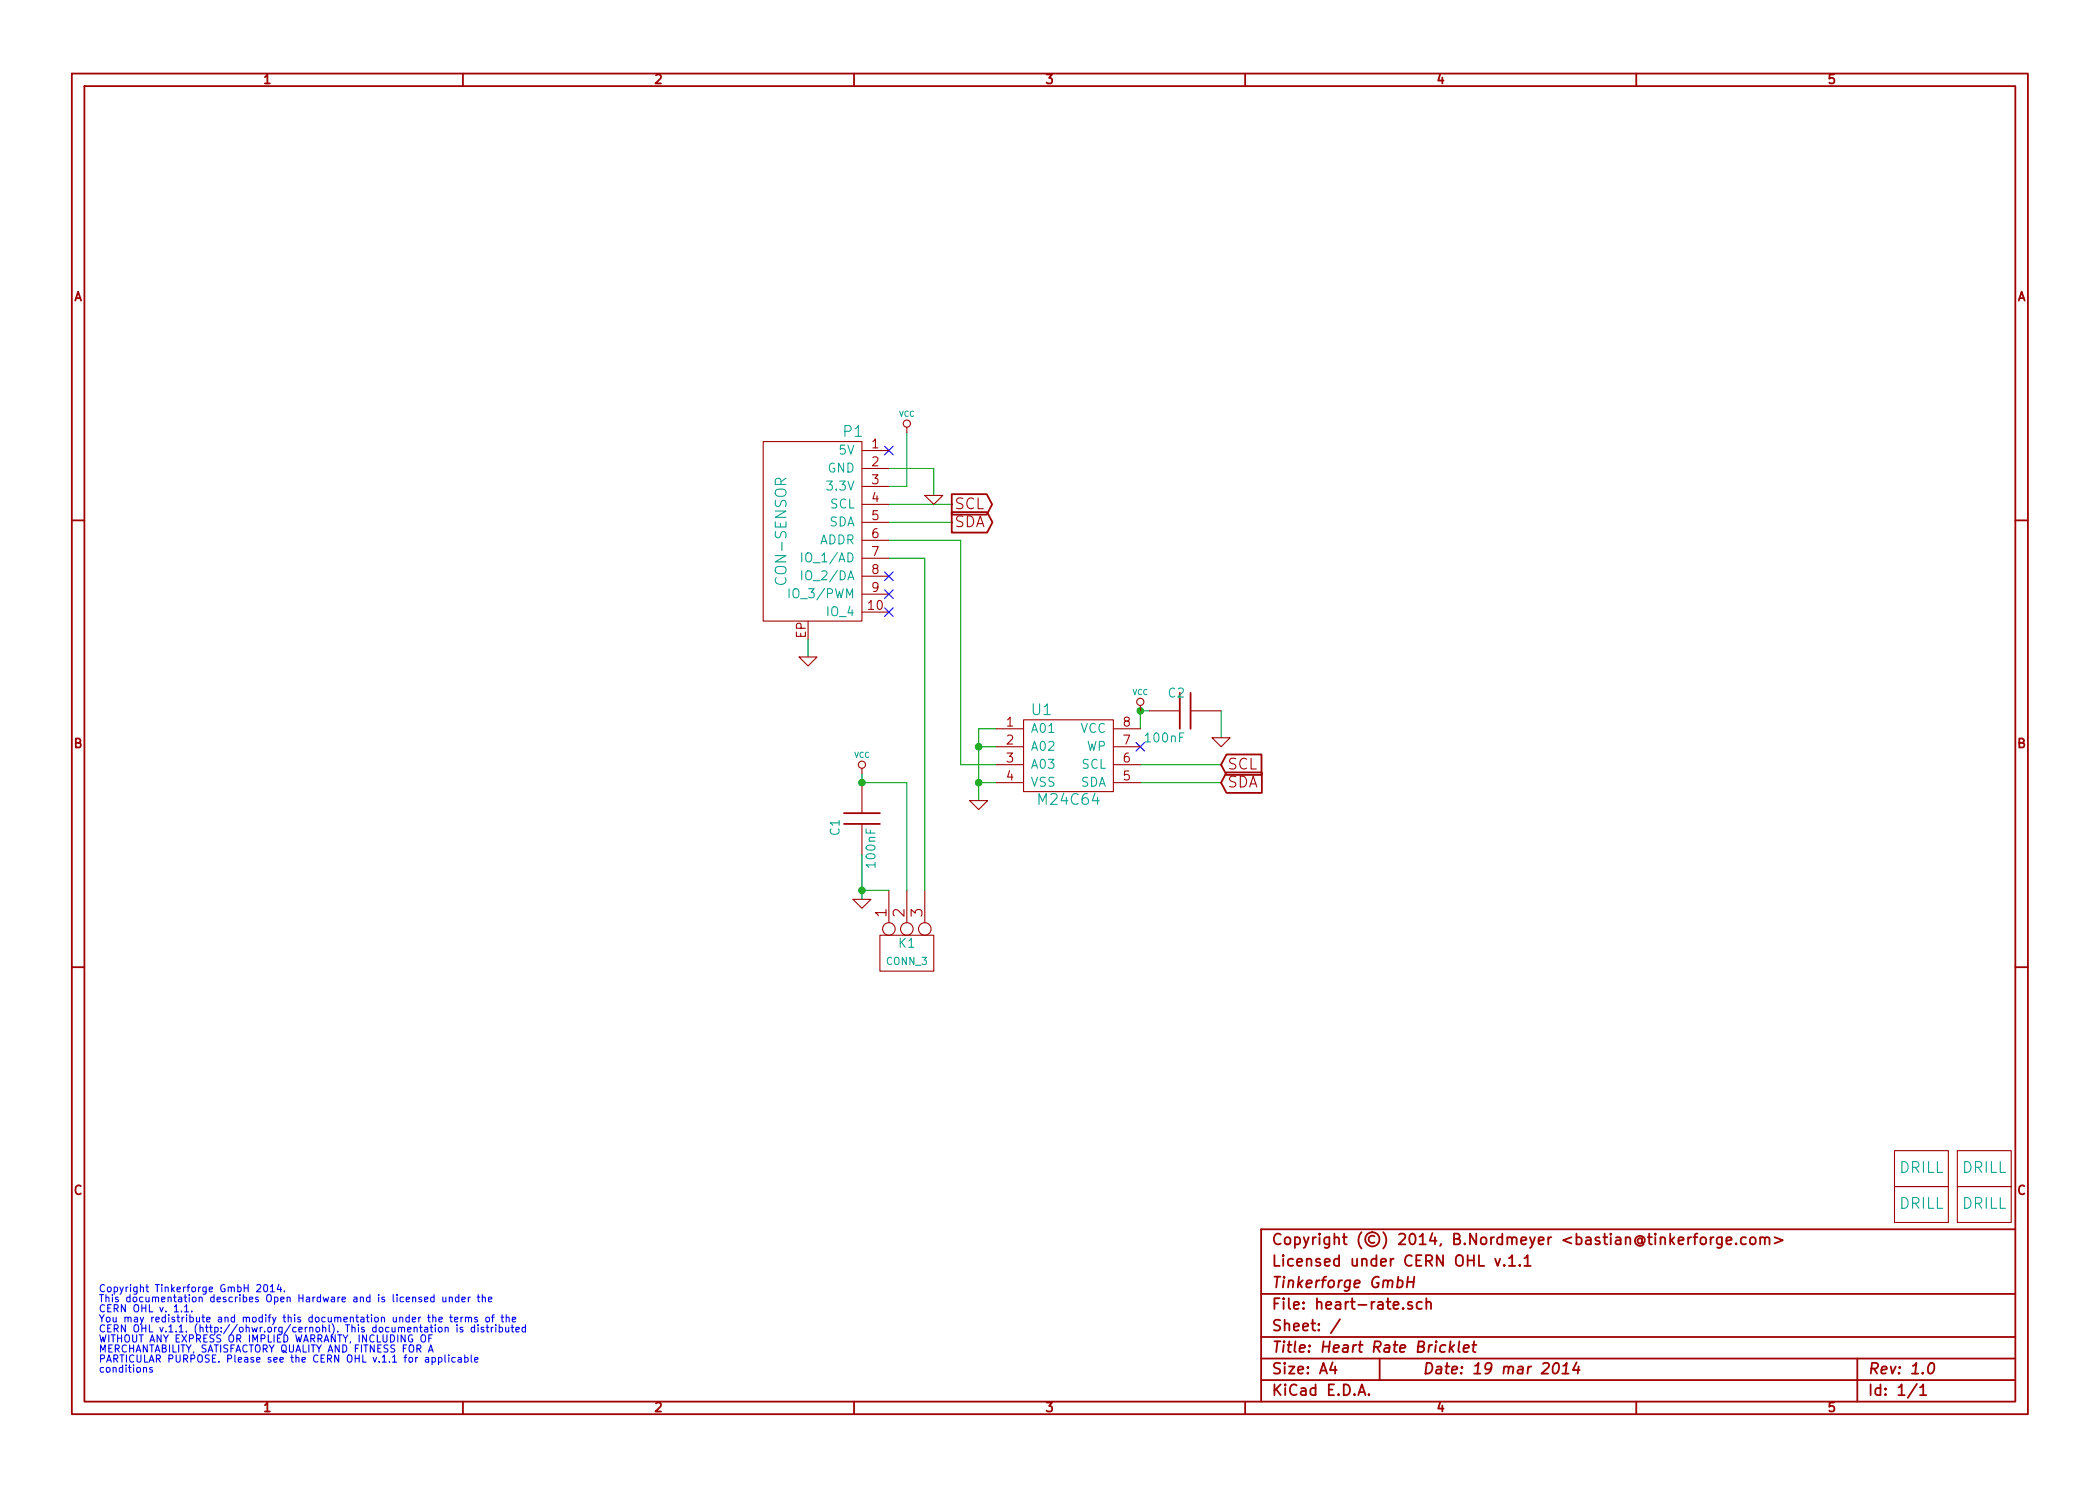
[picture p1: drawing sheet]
<svg xmlns="http://www.w3.org/2000/svg" width="297mm" height="210mm" viewBox="0 0 297 210" stroke-linecap="round" stroke-linejoin="round" font-family="sans-serif">
<g fill="none" stroke="#a00000" stroke-width=".25">
<path d="M10.2 10.4h276.6v189.7h-276.6zM11.9 12.2h273.2v186.1h-273.2zM65.5 10.4v1.8M120.8 10.4v1.8M176.1 10.4v1.8M231.4 10.4v1.8M10.2 73.6h1.7M134.6 72.5h5l.8 1.4-.8 1.5h-5zM134.6 69.9h5l.7 1.5-.7 1.4h-5zM285.1 73.6h1.7M166.9 98v5.1M168.4 98v5.1"/>
<path d="M119.4 115.1h5.1M119.4 116.6h5.1M173.5 109.3h5v2.9h-5l-.8-1.5zM173.5 106.8h4.9v2.8h-4.9l-.8-1.4zM10.2 136.8h1.7M285.1 136.8h1.7M211.5 178.1l.3 1 .4-1M212.8 179h.1l-.1 .1-.1-.1h.1v.1M213.4 178l.5-.4v1.5M213.4 179.1h.9M215 179v.1l-.1-.1h.1v.1M215.6 178l.5-.4v1.5"/>
<path d="M215.6 179.1h.9M239.2 175.1h-.3l-.1 .3M239.5 175.1h.6M240.1 174.5l-.3 .1-.1 .2v1.3M240.6 175.2a.42 .42 0 0 1 .4-.2 .42 .42 0 0 1 .3 .4v.4a.43 .43 0 0 1-.4 .3 .43 .43 0 0 1-.4-.3zM242 175.1v1M242.4 175.1h-.3l-.1 .3M243.6 175.1v1.2a.43 .43 0 0 1-.7 .2M243.6 175.1a.48 .48 0 0 0-.7 .1l-.1 .6a.48 .48 0 0 0 .8 .2M244.2 175.6l.7-.2v-.3h-.5l-.2 .2 .1 .7 .1 .1 .5-.1M245.6 175.9v.1v.1l-.1-.1 .1-.1v.2M247 175.1a.48 .48 0 0 0-.7 .1l-.1 .6a.48 .48 0 0 0 .8 .2"/>
<path d="M247.6 175.2a.42 .42 0 0 1 .4-.2 .42 .42 0 0 1 .3 .4v.4a.43 .43 0 0 1-.4 .3 .43 .43 0 0 1-.4-.3zM249 175.2a.38 .38 0 0 1 .6 .1v.8M249 175.1v1M249.6 175.3a.35 .35 0 0 1 .4-.3 .35 .35 0 0 1 .3 .3v.8M251 175.1l1.2 .4-1.2 .4M285.1 173.9h-106.7v24.4M65.5 198.3v1.8M120.8 198.3v1.8M176.1 198.3v1.8M178.4 183.1h106.7M178.4 189.2h106.7M178.4 195.3h106.7"/>
<path d="M178.4 192.2h106.7M188.5 192.8l-.4 1h1M188.8 193.3v1.1M189.5 186.7l-1.3 1.9M192.1 197.4l.5-1.5 .5 1.5M192.3 197h.7M193.6 197.3h.1l-.1 .1-.1-.1h.1v.1M195.1 192.2v3.1M197.7 181.2l.2-.1 .4 .1 .1 .3v.4a.52 .52 0 0 1-.8 .2M198.5 185.1h.1l-.1 .1-.1-.1h.1v.1M199.1 181.4h.9M199.2 180.6l-.2 1.6"/>
<path d="M199.7 184.3l-.3-.1-.3 .2 .1 .2 .5 .2 .1 .1-.1 .2-.1 .1-.5-.1M200.1 180.6l-.2 1.6M201.1 184.3a.48 .48 0 0 0-.6 0l-.1 .6a.48 .48 0 0 0 .7 .2M201.8 184.3a.38 .38 0 0 1 .6 .1v.8M201.8 183.7v1.5M204.5 190.4a.51 .51 0 0 0-.8 .2v.6a.53 .53 0 0 0 .7 0M205.2 189.8l-.2 1.5M205.2 190.7l.4 .6M205.7 190.3l-.6 .6M206.4 189.8l-.1 1.3 .2 .2M207 190.8l.8-.1-.1-.3-.1-.1-.5 .1-.1 .7 .2 .2 .4-.1M208.3 190.3h.5"/>
<path d="M208.5 189.8l-.1 1.3v.1l.3 .1M219.9 193a.35 .35 0 0 1 .3-.2 .35 .35 0 0 1 .3 .3 .87 .87 0 0 1-.6 1.3l-.1-.1a1.14 1.14 0 0 1 .1-1.3zM221 194.4h.9M221.1 193.3l.5-.5-.2 1.6M223 192.8l-.5 1h.9M223.3 193.3l-.1 1.1M231.4 198.3v1.8M262.7 192.2v6.1M271.1 195.8l-1.3 2M271.6 196.3l.4-.4v1.5M271.6 197.4h.9M272.9 193a.35 .35 0 0 1 .4-.2 .35 .35 0 0 1 .3 .3 .87 .87 0 0 1-.6 1.3l-.2-.1a1.14 1.14 0 0 1 .1-1.3z"/>
</g>
<g fill="none" stroke="#00f" stroke-width=".15">
<path d="M21.5 193.5h-.2l-.1 .1 .1 .2 .2 .1v.2h-.3M26.1 184.9l.3-.3v1M27.1 185.5v.1M36.3 181.9l.4-.1 .2 .1v.2l-.6 .7h.6M37.4 181.9l.2-.1a.59 .59 0 0 1-.1 1l-.1-.1-.1-.3zM38.3 182.1l.2-.3v1M39.4 181.7l-.2 .7h.6M39.7 182.1v.7M40.2 182.7v.1M59.7 188.9h.3l.1 .1a.68 .68 0 0 1-.1 .9l-.3-.1a.78 .78 0 0 1 0-.9zM60 183.9l.5-.1v-.2l-.3-.1-.2 .2 .1 .4h.4M60.6 191.3l.3-1 .4 1"/>
<path d="M60.7 191h.5M61.1 192.7h.3l.2-.1-.1-.5h-.4v1M61.1 188.9h-.4v1M61.2 186.5l.4-.1v.6M61.2 186v1M61.4 183.6h-.4l-.1 .1 .1 .4h.4M61.4 183.2v1M62 192.7h.3l.2-.1-.1-.5h-.4v1M62.1 186.7l.5-.1-.1-.2h-.3l-.1 .1v.5h.4M62.1 187.8h.3l.1 .2v.3l-.2 .2-.2-.1-.1-.1zM62.6 183.5l.1 .6 .2 .1 .2-.1M62.9 191.7v.9l.2 .1"/>
<path d="M63 187.9l.3-.1 .1 .7M63 187.8v.7M63.1 183.5v.7M63.5 191.7v.1M63.5 192.1v.6M63.6 183.6h.3l.1 .6M63.6 183.5v.7M63.6 186.4h.4M63.8 186v.9l.2 .1M64.3 186.7l.5-.1-.1-.2h-.3l-.1 .1v.5h.4M64.4 192.1h-.4l-.1 .1 .1 .5h.4M64.6 187.4v.1"/>
<path d="M64.6 187.8v.7M64.8 192.1h.4l.1 .6M64.9 183.6h-.4l-.1 .1 .1 .4h.4M64.9 183.2v1M65.2 186.4v.6M65.3 192.3h-.4l-.1 .2 .1 .2h.4M65.3 183.9l.5-.1v-.2l-.3-.1-.2 .2 .1 .4h.4M65.5 187.8h-.3l-.1 .1 .1 .2 .3 .1v.2h-.4M65.5 186.4h-.2l-.1 .2M65.7 192.1h.4l.1 .1-.1 .5h-.4M65.7 191.7v1M65.8 186.5l.4-.1 .1 .6"/>
<path d="M65.8 186.4v.6M66.2 183.5v.7M66.3 186.5l.1-.1h.2l.1 .6M66.5 183.5l-.2 .1-.1 .1M66.6 191.7v.9l.2 .1M67.1 187.8h-.4l-.1 .2 .1 .4h.4M67.1 192.4l.5-.1v-.2h-.3l-.2 .1 .1 .5h.4M67.1 187.4v1.1M67.5 183.5h.4M67.5 186.4h-.2l-.2 .1 .2 .2 .2 .1v.2h-.4M67.6 187.4v.1M67.6 187.8v.7"/>
<path d="M67.6 183.2v.8l.3 .2M68.2 183.6h.4l.1 .6M68.2 183.2v1M68.4 187.8h-.2l-.2 .1 .2 .2 .2 .1v.2h-.4M68.8 187.8h.3M68.8 186.4h.3l.1 .2v.3l-.2 .1h-.2l-.1-.1zM68.9 187.4v.9l.2 .2M69.1 183.9l.5-.1-.1-.2-.3-.1-.1 .2v.4h.4M69.5 187.8v.7M69.5 186.4h.4M69.8 187.8h-.2l-.1 .2M69.9 186l-.2 .2v.8"/>
<path d="M70.1 187.4v.1M70.1 187.8v.7M70.6 187.8h.4l.1 .2-.1 .4h-.4M70.6 187.4v1.1M70.9 186.4h.3M71 186v.9l.2 .1M71.5 187.8l.1 .6 .2 .1 .2-.1M71.6 186.5l.4-.1v.6M71.6 186v1M72 187.8v.7M72.3 187.8h.4M72.4 187.4v.9l.3 .2"/>
<path d="M72.5 186.7l.4-.1v-.2h-.3l-.1 .1v.5h.4M73 188.1l.5-.1-.1-.2h-.3l-.1 .1v.5h.4M74.3 187.8h-.4l-.1 .2 .1 .4h.4M74.3 187.4v1.1"/>
</g>
<path d="M125.1 63.1l1.2 1.3M126.3 63.1l-1.2 1.3M125.1 80.9l1.2 1.2M125.1 83.5l1.2 1.2M125.1 86l1.2 1.2M126.3 80.9l-1.2 1.2M126.3 83.5l-1.2 1.2M126.3 86l-1.2 1.2M160.7 105l1.2 1.3M161.9 105l-1.2 1.3" fill="none" stroke="#0000c0" stroke-width=".15"/>
<g fill="none" stroke="#00a000" stroke-width=".15">
<path d="M125.7 66.3h6.4v3.8M125.7 71.4h8.9M125.7 76.4h10.2v31.8h5.1M125.7 73.9h8.9M125.7 79h5.1v47M128.3 61.2v7.6h-2.6M114.3 90.4v2.6M121.9 109.5v1.2h6.4v15.3M138.4 110.7h2.6M138.4 105.7h2.6M141 103.1h-2.6v10.2M161.3 110.7h11.4"/>
<path d="M161.3 108.2h11.4M162.6 100.6h-1.3v2.5M172.7 100.6v3.8M121.9 126h3.8M121.9 120.9v6.3"/>
</g>
<g fill="#00a000" stroke="#00a000" stroke-width=".25">
<circle cx="161.3" cy="100.6" r=".41"/>
<circle cx="138.4" cy="105.7" r=".41"/>
<circle cx="138.4" cy="110.7" r=".41"/>
<circle cx="121.9" cy="126" r=".41"/>
<circle cx="121.9" cy="110.7" r=".41"/>
</g>
<g fill="none" stroke="#a00000" stroke-width=".15">
<path d="M107.9 62.5h14v25.4h-14zM121.9 63.7h3.8M121.9 66.3h3.8M121.9 68.8h3.8M121.9 71.4h3.8M121.9 73.9h3.8M121.9 76.4h3.8M121.9 79h3.8M128.3 60.4v.8M130.8 70.1h2.5l-1.2 1.3zM113 93h2.6l-1.3 1.2zM121.9 81.5h3.8"/>
<path d="M121.9 84.1h3.8M121.9 86.6h3.8M161.3 99.8v.8M121.9 108.7v.8M121.9 110.7v4.4M121.9 116.6v4.3M137.2 113.3h2.5l-1.3 1.2zM141 103.1h3.8M141 105.7h3.8M141 108.2h3.8M141 110.7h3.8M144.8 101.8h12.7v10.2h-12.7z"/>
<path d="M157.5 103.1h3.8M157.5 105.7h3.8M157.5 108.2h3.8M157.5 110.7h3.8M162.6 100.6h4.3M168.4 100.6h4.3M171.4 104.4h2.6l-1.3 1.3zM120.6 127.2h2.6l-1.3 1.3zM124.5 132.3h7.6v5.1h-7.6zM125.7 126v4.6M128.3 126v4.6M130.8 126v4.6"/>
<path d="M268 162.8h7.6v5.1h-7.6zM268 167.9h7.6v5.1h-7.6zM276.9 167.9h7.6v5.1h-7.6zM276.9 162.8h7.6v5.1h-7.6z"/>
<circle cx="128.3" cy="59.9" r=".51"/>
<circle cx="161.3" cy="99.3" r=".51"/>
<circle cx="121.9" cy="108.2" r=".51"/>
<circle cx="125.7" cy="131.4" r=".89"/>
<circle cx="128.3" cy="131.4" r=".89"/>
<circle cx="130.8" cy="131.4" r=".89"/>
</g>
<path d="M113.4 78.2v1.3M111.6 83.3v1.3M113.4 80.8v1.2" fill="none" stroke="#00a0a0" stroke-width=".15"/>
<g font-size="2.1" fill="#00a0a0">
<text x="119.3" y="61.9">P1</text>
<text x="111.3" y="82.4" transform="rotate(-90 111.3 82.4)">CON-SENSOR</text>
<text x="146" y="101.3">U1</text>
<text x="147.1" y="114">M24C64</text>
<text x="268.7" y="166">DRILL</text>
<text x="277.5" y="166">DRILL</text>
<text x="268.7" y="171.1">DRILL</text>
<text x="277.5" y="171.1">DRILL</text>
</g>
<g font-size="2.1" fill="#a00000">
<text x="135" y="74.7">SDA</text>
<text x="135" y="72.1">SCL</text>
<text x="173.6" y="111.5">SDA</text>
<text x="173.6" y="109">SCL</text>
<text x="125.5" y="129.7" transform="rotate(-90 125.5 129.7)">1</text>
<text x="128" y="129.7" transform="rotate(-90 128 129.7)">2</text>
<text x="130.6" y="129.7" transform="rotate(-90 130.6 129.7)">3</text>
<text x="179.9" y="179.3">Licensed under CERN OHL v.1.1</text>
<text x="179.9" y="176.2">Copyright (©) 2014, B.Nordmeyer &lt;bastian@tinkerforge.com&gt;</text>
<text x="179.9" y="185.4">File: heart-rate.sch</text>
<text x="179.9" y="182.3">Tinkerforge GmbH</text>
<text x="179.9" y="191.5">Title: Heart Rate Bricklet</text>
<text x="179.9" y="188.4">Sheet: /</text>
<text x="179.9" y="197.6">KiCad E.D.A.</text>
<text x="179.9" y="194.5">Size: A4</text>
<text x="201.2" y="194.5">Date: 19 mar 2014</text>
<text x="264.2" y="194.5">Rev: 1.0</text>
<text x="264.2" y="197.6">Id: 1/1</text>
</g>
<g font-size="1.8" fill="#a00000">
<text x="37.3" y="11.9">1</text>
<text x="92.7" y="11.9">2</text>
<text x="148" y="11.9">3</text>
<text x="203.3" y="11.9">4</text>
<text x="258.6" y="11.9">5</text>
<text x="10.4" y="42.7">A</text>
<text x="285.3" y="42.7">A</text>
<text x="123.3" y="63.5">1</text>
<text x="123.3" y="66">2</text>
<text x="123.3" y="68.6">3</text>
<text x="123.3" y="71.1">4</text>
<text x="123.3" y="73.7">5</text>
<text x="123.3" y="76.2">6</text>
<text x="123.3" y="78.7">7</text>
<text x="123.3" y="81.3">8</text>
<text x="123.3" y="83.8">9</text>
<text x="122.9" y="86.4">10</text>
<text x="114" y="90.3" transform="rotate(-90 114 90.3)">EP</text>
<text x="10.4" y="105.9">B</text>
<text x="142.4" y="102.9">1</text>
<text x="142.4" y="105.4">2</text>
<text x="142.4" y="107.9">3</text>
<text x="158.9" y="107.9">6</text>
<text x="158.9" y="105.4">7</text>
<text x="158.9" y="102.9">8</text>
<text x="285.3" y="105.9">B</text>
<text x="142.4" y="110.5">4</text>
<text x="158.9" y="110.5">5</text>
<text x="10.4" y="169.1">C</text>
<text x="285.3" y="169.1">C</text>
<text x="37.3" y="199.8">1</text>
<text x="92.7" y="199.8">2</text>
<text x="148" y="199.8">3</text>
<text x="203.3" y="199.8">4</text>
<text x="258.6" y="199.8">5</text>
</g>
<g font-size="1.8" fill="#00a0a0">
<text x="118.7" y="64.4">5V</text>
<text x="117" y="66.9">GND</text>
<text x="117.3" y="69.5">3.3V</text>
<text x="115.8" y="77.1">ADDR</text>
<text x="117.2" y="74.5">SDA</text>
<text x="117.4" y="72">SCL</text>
<text x="114" y="79.6">IO_1/AD</text>
<text x="114" y="82.2">IO_2/DA</text>
<text x="112.2" y="84.7">IO_3/PWM</text>
<text x="117.1" y="87.2">IO_4</text>
<text x="165.3" y="98.7">C2</text>
<text x="145.8" y="103.8">A01</text>
<text x="145.8" y="106.3">A02</text>
<text x="152.7" y="103.8">VCC</text>
<text x="153.6" y="106.3">WP</text>
<text x="162.2" y="105.1">100nF</text>
<text x="145.8" y="108.8">A03</text>
<text x="145.8" y="111.4">VSS</text>
<text x="152.7" y="111.4">SDA</text>
<text x="152.9" y="108.8">SCL</text>
<text x="118.8" y="118.2" transform="rotate(-90 118.8 118.2)">C1</text>
<text x="123.9" y="122.6" transform="rotate(-90 123.9 122.6)">100nF</text>
<text x="127.2" y="134.2">K1</text>
</g>
<text font-size="1.4" fill="#00a0a0" x="125.4" y="136.6">CONN_3</text>
<g font-size="1.4" fill="#00f">
<text x="14" y="182.9">Copyright Tinkerforge GmbH 2014.</text>
<text x="14" y="184.3">This documentation describes Open Hardware and is licensed under the</text>
<text x="14" y="185.7">CERN OHL v. 1.1.</text>
<text x="14" y="187.1">You may redistribute and modify this documentation under the terms of the</text>
<text x="14" y="188.6">CERN OHL v.1.1. (http://ohwr.org/cernohl). This documentation is distributed</text>
<text x="14" y="190">WITHOUT ANY EXPRESS OR IMPLIED WARRANTY, INCLUDING OF</text>
<text x="14" y="191.4">MERCHANTABILITY, SATISFACTORY QUALITY AND FITNESS FOR A</text>
<text x="14" y="192.8">PARTICULAR PURPOSE. Please see the CERN OHL v.1.1 for applicable</text>
<text x="14" y="194.3">conditions</text>
</g>
<g font-size="1.1" fill="#00a0a0">
<text x="127.2" y="59">VCC</text>
<text x="160.2" y="98.4">VCC</text>
<text x="120.8" y="107.3">VCC</text>
</g>
</svg>
